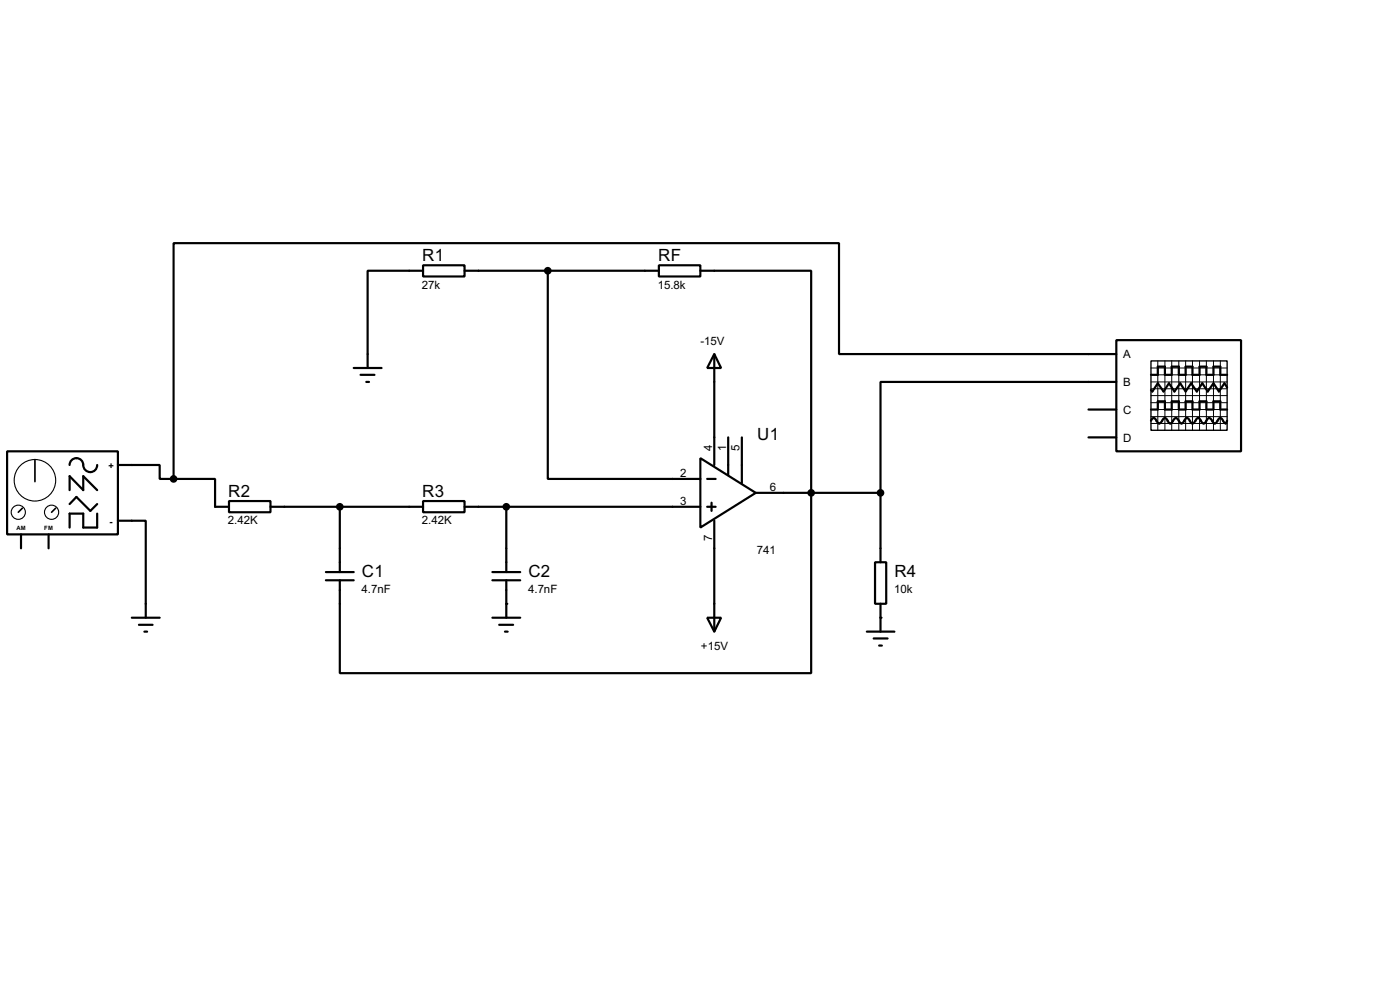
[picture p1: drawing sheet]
<svg xmlns="http://www.w3.org/2000/svg" width="256mm" height="180mm" viewBox="0 0 256 180" stroke-linecap="round" stroke-linejoin="round" font-family="sans-serif">
<g fill="none" stroke="#000" stroke-width=".4">
<path d="M77.5 48.6h7.6v2h-7.6zM77.5 49.6h-10.1v17.8M85.1 49.6h35.6M100.4 49.6v38.1h27.9M120.7 48.6h7.6v2h-7.6zM128.3 49.6h20.3v73.6h-86.3v-17M64.8 67.4h5.1M66.1 68.6h2.5M67.1 69.9h.5M130.9 64.8l1.2 2.6h-2.5zM130.9 64.8v20.3M199.4 75h5.1"/>
<path d="M204.5 62.3h22.9v20.3h-22.9zM204.5 64.8h-50.8v-20.3h-121.9v43.2M204.5 69.9h-43.2v20.3M210.9 77l.2-.4 .3-.1 .2 .1 .5 .8a.6 .6 0 0 0 .9-.5l.4-.4 .3 .1 .4 .8 .3 .1 .3-.1 .5-.8a.6 .6 0 0 1 .8 .5l.5 .4 .2-.1 .5-.8 .3-.1 .2 .1 .5 .8a.6 .6 0 0 0 .9-.5l.4-.4 .2 .1 .5 .8 .3 .1 .3-.1 .5-.8a.6 .6 0 0 1 .8 .5l.5 .4 .2-.1 .5-.8 .3-.1 .2 .1 .5 .8 .3 .1 .2-.5M210.9 68.6h1.2v-1.5h1.3v1.5h1.3v-1.5h1.3v1.5h1.2v-1.5h1.3v1.5h1.3v-1.5h1.2v1.5h1.3v-1.5h1.3v1.5h1.2M210.9 75h1.2v-1.5h1.3v1.5h1.3v-1.5h1.3v1.5h1.2v-1.5h1.3v1.5h1.3v-1.5h1.2v1.5h1.3v-1.5h1.3v1.5h1.2M224.8 70.9l-.5-.7-1 1.5-1-1.5-1 1.5-1-1.5-1 1.5-1.1-1.5-1 1.5-1-1.5-1 1.5-1-1.5-1 1.5-1.1-1.5-1 1.5-.2-.3M1.3 82.6h20.3v15.2h-20.3zM3.9 97.8v2.6M8.9 97.8v2.6M12.8 85.1a1.25 1.25 0 0 1 1.2-1.2 1.25 1.25 0 0 1 1.3 1.2 1.28 1.28 0 0 0 1.2 1.3 1.28 1.28 0 0 0 1.3-1.3M12.8 89.7v-2.5l2.5 2.5v-2.5l2.5 2.5"/>
<path d="M12.8 92.3l1.2-1.3 2.6 2.5 1.2-1.2M17.8 94v2.6h-2.5v-2.6h-2.5v2.6M21.6 95.3h5.1v17.8M21.6 85.1h7.7v2.6h2.5M31.8 87.7h7.6v5.1h2.6M42 91.7h7.6v2.1h-7.6zM49.6 92.8h27.9M62.3 92.8v11.9M77.5 91.7h7.6v2.1h-7.6zM85.1 92.8h43.2M92.8 92.8v11.9M128.3 83.9l10.2 6.3-10.2 6.4z"/>
<path d="M129.6 92.8h1.5M129.6 87.7h1.5M130.4 92v1.5M130.9 95.3v20.3M133.4 80.1v6.8M135.9 80.1v8.3M138.5 90.2h22.8M161.3 90.2v12.7M199.4 80.1h5.1M24.2 113.1h5.1M25.5 114.4h2.5M26.5 115.6h.5"/>
<path d="M59.7 106.2h5.1M59.7 104.7h5.1M90.2 106.2h5.1M90.2 104.7h5.1M90.2 113.1h5.1M91.5 114.4h2.5M92.5 115.6h.5M92.8 106.2v6.9M129.6 113.1h2.5l-1.2 2.5zM158.8 115.6h5.1M160.1 116.9h2.5M160.3 102.9h2.1v7.6h-2.1z"/>
<path d="M161.1 118.2h.5M161.3 110.5v5.1"/>
</g>
<g fill="#000">
<circle cx="92.8" cy="110.5" r=".2"/>
<circle cx="161.3" cy="113.1" r=".2"/>
</g>
<g fill="#000" stroke="#000" stroke-width=".4">
<circle cx="100.3" cy="49.6" r=".5"/>
<circle cx="31.8" cy="87.7" r=".5"/>
<circle cx="62.2" cy="92.8" r=".5"/>
<circle cx="92.7" cy="92.8" r=".5"/>
<circle cx="148.6" cy="90.2" r=".5"/>
<circle cx="161.3" cy="90.2" r=".5"/>
</g>
<path d="M210.9 66.1h13.9v12.7h-13.9z" fill="none" stroke="#000" stroke-width=".25"/>
<g fill="none" stroke="#000" stroke-width=".18">
<path d="M210.9 69.9h13.9M210.9 67.4h13.9M210.9 68.6h13.9M210.9 71.2h13.9M210.9 73.7h13.9M210.9 75h13.9M210.9 76.3h13.9M210.9 77.5h13.9M210.9 72.4h13.9M212.1 66.1v12.7M213.4 66.1v12.7M214.7 66.1v12.7"/>
<path d="M216 66.1v12.7M217.2 66.1v12.7M218.5 66.1v12.7M219.8 66.1v12.7M221 66.1v12.7M222.3 66.1v12.7M223.6 66.1v12.7"/>
</g>
<g fill="none" stroke="#000" stroke-width=".2">
<circle cx="3.3" cy="93.8" r="1.3"/>
<circle cx="6.4" cy="87.9" r="3.8"/>
<circle cx="9.4" cy="93.8" r="1.3"/>
</g>
<path d="M4.1 93l-.7 .8M6.4 84.1v4.1M10.2 93l-.7 .8" fill="none" stroke="#000" stroke-width=".3"/>
<g font-size="3.5">
<text x="77.4" y="47.8">R1</text>
<text x="120.6" y="47.8">RF</text>
<text x="138.7" y="80.5">U1</text>
<text x="41.8" y="90.9">R2</text>
<text x="77.4" y="90.9">R3</text>
<text x="66.3" y="105.6">C1</text>
<text x="96.8" y="105.6">C2</text>
<text x="163.9" y="105.6">R4</text>
</g>
<g font-size="2.4">
<text x="77.3" y="52.8">27k</text>
<text x="120.5" y="52.8">15.8k</text>
<text x="128.3" y="63.1">-15V</text>
<text x="205.8" y="65.6">A</text>
<text x="205.8" y="70.7">B</text>
<text x="205.8" y="75.8">C</text>
<text x="130.5" y="82.6" transform="rotate(-90 130.5 82.6)">4</text>
<text x="133" y="82.6" transform="rotate(-90 133 82.6)">1</text>
<text x="135.5" y="82.6" transform="rotate(-90 135.5 82.6)">5</text>
<text x="205.8" y="80.8">D</text>
<text x="124.6" y="87.3">2</text>
<text x="141" y="89.8">6</text>
<text x="41.8" y="96">2.42K</text>
<text x="77.3" y="96">2.42K</text>
<text x="124.6" y="92.4">3</text>
<text x="130.5" y="99" transform="rotate(-90 130.5 99)">7</text>
<text x="138.7" y="101.3">741</text>
<text x="66.3" y="108.5">4.7nF</text>
<text x="96.8" y="108.5">4.7nF</text>
<text x="163.8" y="108.5">10k</text>
<text x="128.4" y="119">+15V</text>
</g>
<g font-size="1.9">
<text x="19.9" y="85.8">+</text>
<text x="20.1" y="96">-</text>
</g>
<g font-size="1.2">
<text x="3" y="97">AM</text>
<text x="8.1" y="97">FM</text>
</g>
</svg>
